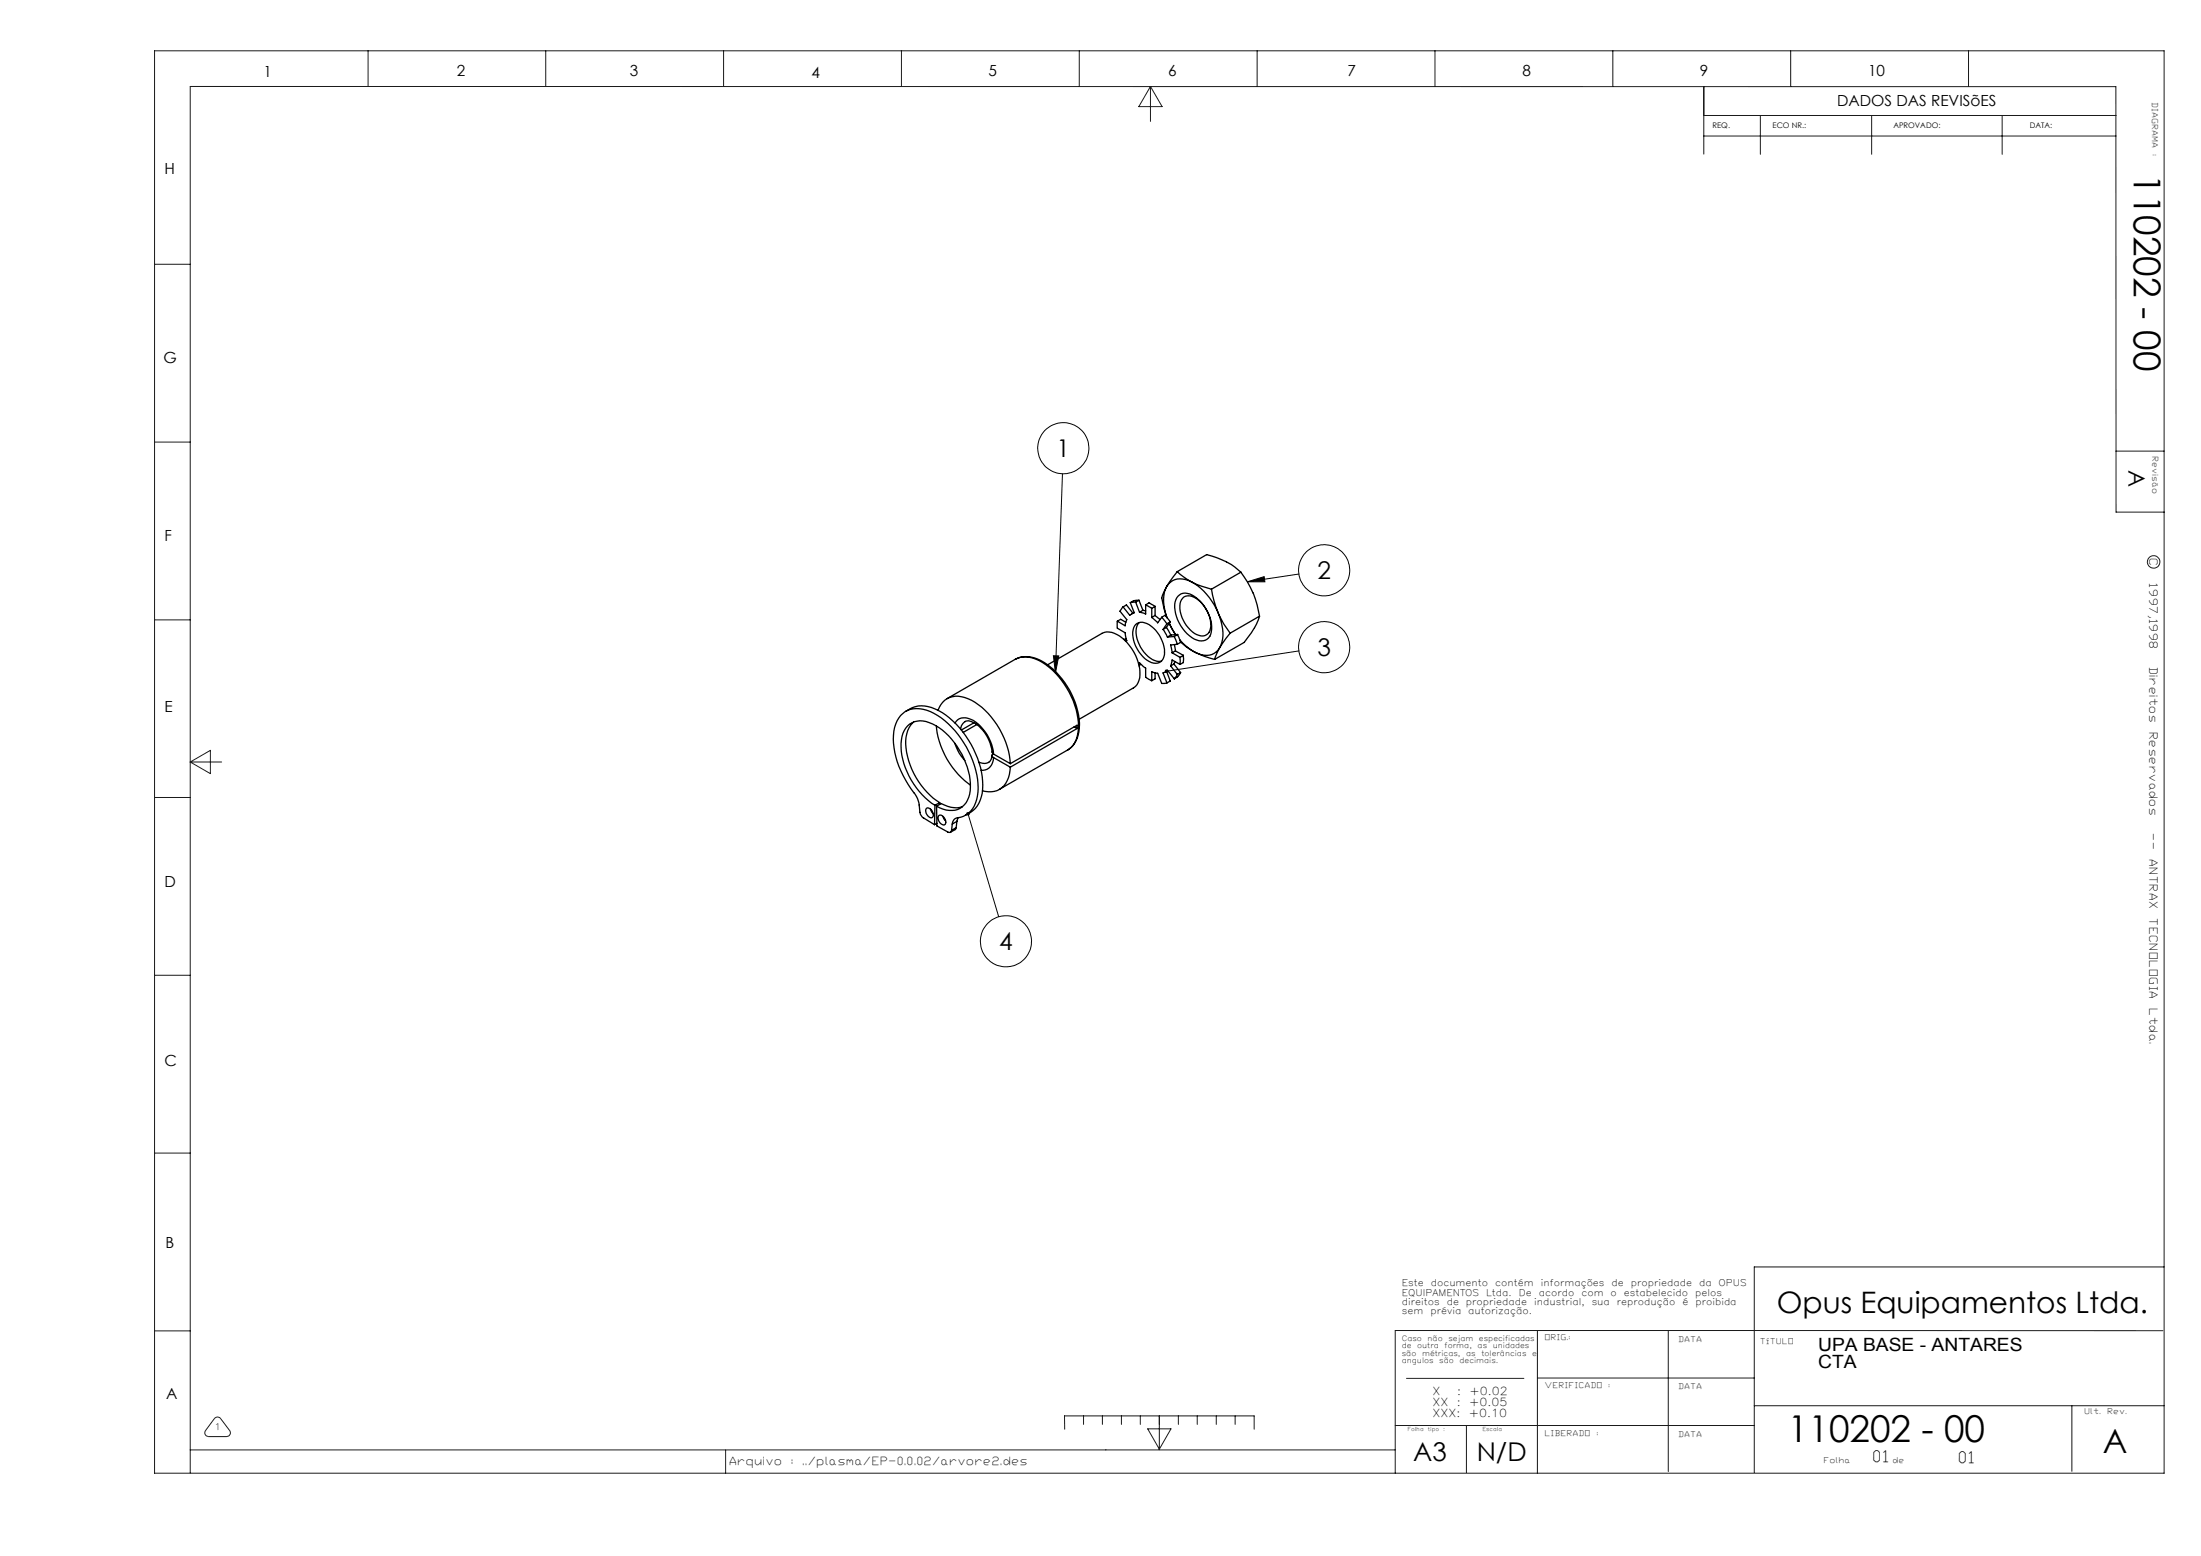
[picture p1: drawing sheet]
<svg xmlns="http://www.w3.org/2000/svg" width="420mm" height="297mm" viewBox="0 0 420 297" stroke-linecap="round" stroke-linejoin="round" font-family="sans-serif">
<g fill="none" stroke="#000" stroke-width=".19">
<path d="M202.7 90.4l-1.3 38.1M238 111.1l3.2-1 .2 1zM247.9 109.6l-9.9 1.5M201 125.2h1l-.6 3.3zM247.9 124.2l-25.3 3.9M184.7 155.3l5.9 19.7"/>
<circle cx="202.9" cy="85.6" r="4.9"/>
<circle cx="252.7" cy="108.9" r="4.9"/>
<circle cx="252.7" cy="123.5" r="4.9"/>
<circle cx="192" cy="179.7" r="4.9"/>
</g>
<g fill="none" stroke="#191924" stroke-width=".19">
<path d="M29.5 9.7h383.5v271.5h-383.5zM70.2 9.7v6.8M104.1 9.7v6.8M138.1 9.7v6.8M172 9.7v6.8M206 9.7v6.8M219.5 16.5v6.7M219.5 16.5l2.3 3.9h-4.5zM239.9 9.7v6.8M273.8 9.7v6.8M307.8 9.7v6.8M325.1 16.5v12.9"/>
<path d="M341.7 9.7v6.8M375.6 9.7v6.8M325.1 22h78.7M325.1 26h78.7M335.9 22v7.5M357.2 22v7.5M382.1 22v7.5M29.5 50.4h6.8M29.5 84.4h6.8M403.8 86.1h9.2M413 97.8h-9.2v-81.3h-367.5v264.6M29.5 118.3h6.8"/>
<path d="M29.5 152.2h6.8M36.3 145.4h6M36.3 145.4l3.8-2.2v4.5zM29.5 186.2h6.8M29.5 220.1h6.8M29.5 254h6.8M293.4 254v27.2M318.3 254v26.9M412.7 254h-146.5v27.2M413 241.8h-78.2v39.3M36.3 276.8h229.9M40.9 270.8a.74 .74 0 0 1 1.2 0l1.7 2.2a.72 .72 0 0 1 .1 .8 .72 .72 0 0 1-.6 .4h-3.5a.73 .73 0 0 1-.6-1.2z"/>
<path d="M138.5 276.8v4.4M203.2 272.8l-.1-2.5h36.2v2.5M206.8 270.3v1.6M210.4 270.3v1.6M214 270.3v1.6M217.6 270.3v1.6M219 272.7h4.4l-2.2 3.9zM221.2 270.3v6.4M224.9 270.3v1.6M228.5 270.3v1.6M232.1 270.3v1.6M235.7 270.3v1.6"/>
<path d="M266.2 272.1h68.6M268.4 263.1h22.4M279.8 272.1v9M293.4 263h41.4M334.8 268.3h78.2M395.4 268.3v12.5"/>
<circle cx="411" cy="107.2" r="1.19"/>
</g>
<path d="M201 125.2h1l-.6 3.3zM238 111.1l3.2-1 .2 1zM222.4 127.8l-.1 .4 .3-.1-.3 .1a.34 .34 0 0 0 .4 .2 .34 .34 0 0 0 .2-.5 .34 .34 0 0 0-.5-.1zM184.5 155.1a.34 .34 0 0 0 0 .5 .34 .34 0 0 0 .5-.2 .34 .34 0 0 0-.4-.4l.1 .3-.1-.3z" fill="#000"/>
<g fill="none" stroke="#000" stroke-width=".25">
<path d="M213.2 118.6v1.3l1.5 .9 .3 1.5h-.3M213.2 118.6l.7-.4 .9 .6M214.3 115.8l-.6 .9 1.3 1.6-.3 1.1-1.5-.8M214.3 115.8l1.3 1.6 .8-.5M214.3 115.8l.6-.3 1.3 1.5M215.7 115l.7 1.9M216.4 116.9l-.4 .3M216.7 119.2a2.23 2.23 0 0 1 3 .4 6.3 6.3 0 0 1 2.4 5.7 1.75 1.75 0 0 1-2.8 1 6.2 6.2 0 0 1-3-6.5zM216.7 114.9l-1 .1M216.7 114.9l.8 2M217.3 114.6h-1l-.6 .4M217.3 114.6l-.6 .3"/>
<path d="M217.3 114.6l.8 1.9M217.4 118.8a3.6 3.6 0 0 0 0 4.2 5.1 5.1 0 0 0 3.8 3.3l.5-.1M218.1 116.5l.5 .1M218.1 116.5l-.6 .4M218.6 115.5l1.2 .6M218.6 115.5v1.7l-1.1-.3M218.6 115.5l.7-.4 1.1 .6M219.8 116.1v1.8M220.4 117.5l.9 .8M220.4 115.7l-.6 .4M220.4 117.5l-.6 .4M220.4 115.7v1.8"/>
<path d="M221.7 117.8l-.8 1.1-1.1-1M221.7 117.8l1 1.3M221.7 117.8l.6-.4 1 1.3M222.6 119.8l.8 1.4M222.6 119.8l-.7 .4M222.6 111.9a7.1 7.1 0 0 0 .1 6M222.6 111.9l-.9 2.2 .4 2.2 .6 1.6M222.7 119.1l-.8 1.1M223.3 118.7l-.6 .4M223.3 118.7l-.7 1.1M224.6 109.1l5.7-3.2a13.6 13.6 0 0 1 6.5 3.3M224.6 109.1l1.3 1 1.5 1"/>
<path d="M224.6 109.1l-2 2.8M224.8 113.8a2.29 2.29 0 0 1 3.2 .1 7.3 7.3 0 0 1 3 7.2 2.03 2.03 0 0 1-3.1 .9 7.5 7.5 0 0 1-3.7-7.1zM225.9 113.9a2.68 2.68 0 0 1 3.2 1 5.5 5.5 0 0 1 1.7 5.7 1.88 1.88 0 0 1-2.8 .3 6.2 6.2 0 0 1-2.7-6.1zM227.4 111.1a3.5 3.5 0 0 0-4.4 .4l-.4 .4M227.4 111.1a12.3 12.3 0 0 1 5 5.8M227.4 111.1l1 .5 2.8 .9M231.2 112.5l.5 2.2 .7 2.2M232.4 116.9a17.8 17.8 0 0 0 2.3 4M232.4 116.9a7.7 7.7 0 0 1 .3 6.7M236.8 109.2a18.2 18.2 0 0 1 3.5 8.4M236.8 109.2l-5.6 3.3M240.3 117.6a14.6 14.6 0 0 1-2.9 5l-5.6 3.3"/>
<path d="M240.3 117.6l-5.6 3.3M172.8 135.8a5.5 5.5 0 0 1 6.3-.2 17.4 17.4 0 0 1 8.4 15.1 5.3 5.3 0 0 1-3.2 4.9M174.3 137.8a6 6 0 0 0-1.3 5.8 14.8 14.8 0 0 0 6.3 9.6M178.7 138.6a15.8 15.8 0 0 0 6.5 11.3M179 135.6a3.8 3.8 0 0 1 5.1-2.5 14 14 0 0 1 7.8 8.5l.5 1.7 .4 2.5M182.2 138a2.13 2.13 0 0 1 3-.7 8.3 8.3 0 0 1 4.4 6.6M183.3 139.2a1.5 1.5 0 0 1 .8-1.4 1.5 1.5 0 0 1 1.6 .1 7.9 7.9 0 0 1 3.7 5.9l.2 .1M185.8 138l-2.4 1.3M186.4 138.3l-2.6 1.5M193.7 125.8a5.3 5.3 0 0 1 5.5 .6 15 15 0 0 1 6.8 12.6 5.1 5.1 0 0 1-2.3 4.2M193.7 125.8a5.5 5.5 0 0 1 5.8 1.1 15.5 15.5 0 0 1 6.3 12.4 4.6 4.6 0 0 1-2.1 3.9l-13 7.5M193.7 125.8l-13 7.5"/>
<path d="M199.9 126.9l10.4-6a3.5 3.5 0 0 1 3.9 .9 9.1 9.1 0 0 1 3.3 7.6l-.2 .5a2.24 2.24 0 0 1-1 1.4l-10.4 6M205 138.7l.5 .4M205.5 139.1v-.7l-12.7 7.4M205.5 139.1l-12.7 7.3M214.9 122h-.5M217.3 126.7l.2-.2 1.1 1v1.8l1.2 .6M217.7 126.7l-.3 .4M219.8 129.9v-1.7l1.1 .3 .8 2 1-.2M220.4 128.4v1.2l-.6 .3M221.9 120.2l.9 1.4M222.6 128.1l.7 1.9-.6 .3M222.8 128l-.4 .2"/>
<path d="M223.4 127.1l1.2 1.6M223.4 121.2l-.6 .4M223.7 124.6l1.5 .9M224 126.7l-.6 .4M224 126.7l1.3 1.7M224.1 121.5l.5 1.5M224.1 129.6l-1.3-1.7-.9 .5 .8 1.9M224.1 123l.2 1.2M224.1 121.5l-1.3 .1M224.2 126.3l-.2 .4M224.3 121.1l-1.2-2.1 1.3 2.1M224.3 124.2l-.6 .4"/>
<path d="M224.3 124.2l1.5 .9M224.6 123l-1.2 .1 .3 1.5M224.6 128.7l-.5 .9M224.7 121.1l.6 1.5-.7 .4M224.7 121.1l-.6 .4M224.7 121.1l-1.3 .1M225.1 122.1l1.1 1.2 1.8 1.2M225.2 125.5v1.3M225.2 126.8l-1.5-.8-.3 1.1M225.2 122.5l1.2 1 1.6 1M225.3 128.4l-.5 .7-.7 .5M225.3 128.4l-.7 .3"/>
<path d="M225.8 125.1v1.4l-.6 .3M225.8 125.1l-.6 .4M228 124.5l1.8 .8 2 .6M232.7 123.6a3 3 0 0 1-4.1 1.1l-.6-.2M232.7 123.6l-.9 2.3M234.7 120.9l-2 2.7M176.7 154.3a1.02 1.02 0 0 1 1.4 1 .56 .56 0 0 1-.3 .8 .56 .56 0 0 1-.7-.4l-.4-.7zM177.6 154.4l.5 1M178.4 153.7a14.4 14.4 0 0 1-6.5-11.8 3.9 3.9 0 0 1 3.6-4.3 9.1 9.1 0 0 1 6.6 4.1 13.2 13.2 0 0 1 2.9 9.9 3.6 3.6 0 0 1-5 2.8l-1.3-.5M178.4 153.7l-.1 3.7M178.7 153.9l.1 3.8 2.1 1.1a.42 .42 0 0 0 .4 .1 .42 .42 0 0 0 .3-.4M178.7 153.9l.9-.5 .6 .3a4.7 4.7 0 0 0 3.5 .3"/>
<path d="M178.8 157.2l-.5 .2M179.1 155.7a1.07 1.07 0 0 1 1.4 1.2 .47 .47 0 0 1-.3 .6 .47 .47 0 0 1-.6-.2l-.5-.7-.1-.5zM179.3 153.2l-.9 .5M179.3 153.2v.4M179.9 155.8l.5 .9M181.7 157.3a1.35 1.35 0 0 1 1.6-1.3 4.9 4.9 0 0 0 3.3-4.8 17.4 17.4 0 0 0-8.4-15 5.1 5.1 0 0 0-6.4 .4 8.2 8.2 0 0 0-1.1 7 22.9 22.9 0 0 0 4.2 8.5l.5 1.2 .1 1.7 .3 .7 .3 .4 2.2 1.3M181.7 157.3l-.1 1.2M182.2 141.8l.9 2 1 1.4M182.5 158l-.3 .4-.8 .5M182.5 158l-.9 .5M182.6 156.8l-.9 .5M182.6 156.8l-.1 1.2"/>
<path d="M182.8 156.1l-.2 .7M189.3 144.1a1.56 1.56 0 0 1-.8 1.5 1.56 1.56 0 0 1-1.7-.1M189.5 143.9h-.1a.44 .44 0 0 0 .2 .7M189.6 144.6a2.25 2.25 0 0 1-2.4 2.4M189.6 143.9l3.2 1.9M189.6 144.6l3.2 1.8M192.8 146.4a4.8 4.8 0 0 1-2.5 4.5 4.8 4.8 0 0 1-2.8 .1"/>
</g>
<g font-size="7.1">
<text x="407.2" y="33.2" transform="rotate(90 407.2 33.2)">110202 - 00</text>
<text x="341.2" y="275.3">110202 - 00</text>
</g>
<text font-size="6.3" x="401.3" y="277.4">A</text>
<text font-size="5.6" x="339.1" y="250.7">Opus Equipamentos Ltda.</text>
<g font-size="4.9">
<text x="269.7" y="278.9">A3</text>
<text x="281.8" y="278.9">N/D</text>
</g>
<g font-size="4.7">
<text x="201.6" y="87.3">1</text>
<text x="251.4" y="110.6">2</text>
<text x="251.4" y="125.3">3</text>
<text x="190.7" y="181.4">4</text>
</g>
<text font-size="4.4" x="406.2" y="89.7" transform="rotate(90 406.2 89.7)">A</text>
<g font-size="3.5">
<text x="346.9" y="257.8">UPA BASE - ANTARES</text>
<text x="346.9" y="261.1">CTA</text>
</g>
<g font-size="3">
<text x="357.6" y="279.1">01</text>
<text x="373.9" y="279.2">01</text>
</g>
<g font-size="2.9">
<text x="50.3" y="14.7">1</text>
<text x="87.2" y="14.6">2</text>
<text x="120.2" y="14.6">3</text>
<text x="154.8" y="15">4</text>
<text x="188.7" y="14.6">5</text>
<text x="222.9" y="14.6">6</text>
<text x="257.1" y="14.6">7</text>
<text x="290.5" y="14.6">8</text>
<text x="324.4" y="14.6">9</text>
<text x="356.5" y="14.4">10</text>
<text x="350.6" y="20.3">DADOS DAS REVISõES</text>
<text x="31.4" y="33.1">H</text>
<text x="31.2" y="69.4">G</text>
<text x="31.4" y="103.3">F</text>
<text x="31.4" y="135.8">E</text>
<text x="31.4" y="169.4">D</text>
<text x="31.4" y="203.4">C</text>
<text x="31.6" y="238.2">B</text>
<text x="31.7" y="267">A</text>
</g>
<g font-size="2.1">
<text x="410.2" y="106.7" transform="rotate(90 410.2 106.7)">C</text>
<text x="410.2" y="111.6" transform="rotate(90 410.2 111.6)">1997,1998</text>
<text x="410.2" y="127.5" transform="rotate(90 410.2 127.5)">Direitos</text>
<text x="410.2" y="139.9" transform="rotate(90 410.2 139.9)">Reservados</text>
<text x="410.2" y="159.3" transform="rotate(90 410.2 159.3)">--</text>
<text x="410.2" y="164.1" transform="rotate(90 410.2 164.1)">ANTRAX</text>
<text x="410.2" y="175.4" transform="rotate(90 410.2 175.4)">TECNOLOGIA</text>
<text x="410.2" y="192.7" transform="rotate(90 410.2 192.7)">Ltda.</text>
<text x="273.3" y="266.3">X</text>
<text x="273.3" y="268.4">XX</text>
<text x="278" y="268.4">:</text>
<text x="278.1" y="266.3">:</text>
<text x="280.3" y="268.4">+0.05</text>
<text x="280.4" y="266.3">+0.02</text>
<text x="273.3" y="270.5">XXX:</text>
<text x="280.3" y="270.5">+0.10</text>
<text x="139.3" y="279.7">Arquivo</text>
<text x="151.2" y="279.7">:</text>
<text x="153.3" y="279.7">../plasma/EP-0.0.02/arvore2.des</text>
</g>
<g font-size="1.8">
<text x="267.5" y="245.6">Este</text>
<text x="273" y="245.6">documento</text>
<text x="285.3" y="245.6">contém</text>
<text x="294" y="245.6">informações</text>
<text x="307.5" y="245.6">de</text>
<text x="311.2" y="245.6">propriedade</text>
<text x="324.2" y="245.6">da</text>
<text x="328" y="245.6">OPUS</text>
<text x="267.5" y="247.3">EQUIPAMENTOS</text>
<text x="267.5" y="249.1">direitos</text>
<text x="267.5" y="250.8">sem</text>
<text x="273" y="250.8">prévia</text>
<text x="276.1" y="249.1">de</text>
<text x="279.7" y="249.1">propriedade</text>
<text x="280.2" y="250.8">autorização.</text>
<text x="283.6" y="247.3">Ltda.</text>
<text x="289.8" y="247.3">De</text>
<text x="292.7" y="249.1">industrial,</text>
<text x="293.6" y="247.3">acordo</text>
<text x="301.8" y="247.3">com</text>
<text x="303.7" y="249.1">sua</text>
<text x="307.4" y="247.3">o</text>
<text x="308.5" y="249.1">reprodução</text>
<text x="309.9" y="247.3">estabelecido</text>
<text x="321" y="249.1">é</text>
<text x="323.5" y="247.3">pelos</text>
<text x="323.5" y="249.1">proibida</text>
</g>
<text font-size="1.7" x="40.9" y="273">1</text>
<g font-size="1.5">
<text x="410.7" y="19.7" transform="rotate(90 410.7 19.7)">DIAGRAMA</text>
<text x="326.8" y="24.4">REQ.</text>
<text x="338.3" y="24.4">ECO NR.:</text>
<text x="361.3" y="24.4">APROVADO:</text>
<text x="387.3" y="24.4">DATA:</text>
<text x="410.7" y="29.6" transform="rotate(90 410.7 29.6)">:</text>
<text x="410.7" y="87.3" transform="rotate(90 410.7 87.3)">Revisão</text>
<text x="294.9" y="255.8">ORIG.:</text>
<text x="320.4" y="256.1">DATA</text>
<text x="336" y="256.6">TÍTULO</text>
<text x="294.9" y="265">VERIFICADO</text>
<text x="307.1" y="265">:</text>
<text x="320.4" y="265.2">DATA</text>
<text x="397.9" y="270">Ult.</text>
<text x="402.3" y="270">Rev.</text>
<text x="294.9" y="274">LIBERADO</text>
<text x="304.8" y="274">:</text>
<text x="320.4" y="274.2">DATA</text>
<text x="348.2" y="279.2">Folha</text>
<text x="361.3" y="279.2">de</text>
</g>
<g font-size="1.4">
<text x="267.5" y="256">Caso</text>
<text x="267.5" y="257.4">de</text>
<text x="270.4" y="257.4">outra</text>
<text x="272.4" y="256">não</text>
<text x="275.7" y="257.4">forma,</text>
<text x="276.4" y="256">sejam</text>
<text x="282" y="257.4">as</text>
<text x="282.2" y="256">especificadas</text>
<text x="284.9" y="257.4">unidades</text>
<text x="267.5" y="258.8">são</text>
<text x="267.5" y="260.2">angulos</text>
<text x="271.4" y="258.8">métricas,</text>
<text x="274.7" y="260.2">são</text>
<text x="278.5" y="260.2">decimais.</text>
<text x="279.8" y="258.8">as</text>
<text x="282.7" y="258.8">tolerâncias</text>
<text x="292.4" y="258.8">e</text>
</g>
<g font-size="1">
<text x="268.6" y="273.1">Folha</text>
<text x="272.5" y="273.1">tipo</text>
<text x="275.4" y="273.1">:</text>
<text x="282.9" y="273.1">Escala</text>
</g>
</svg>
